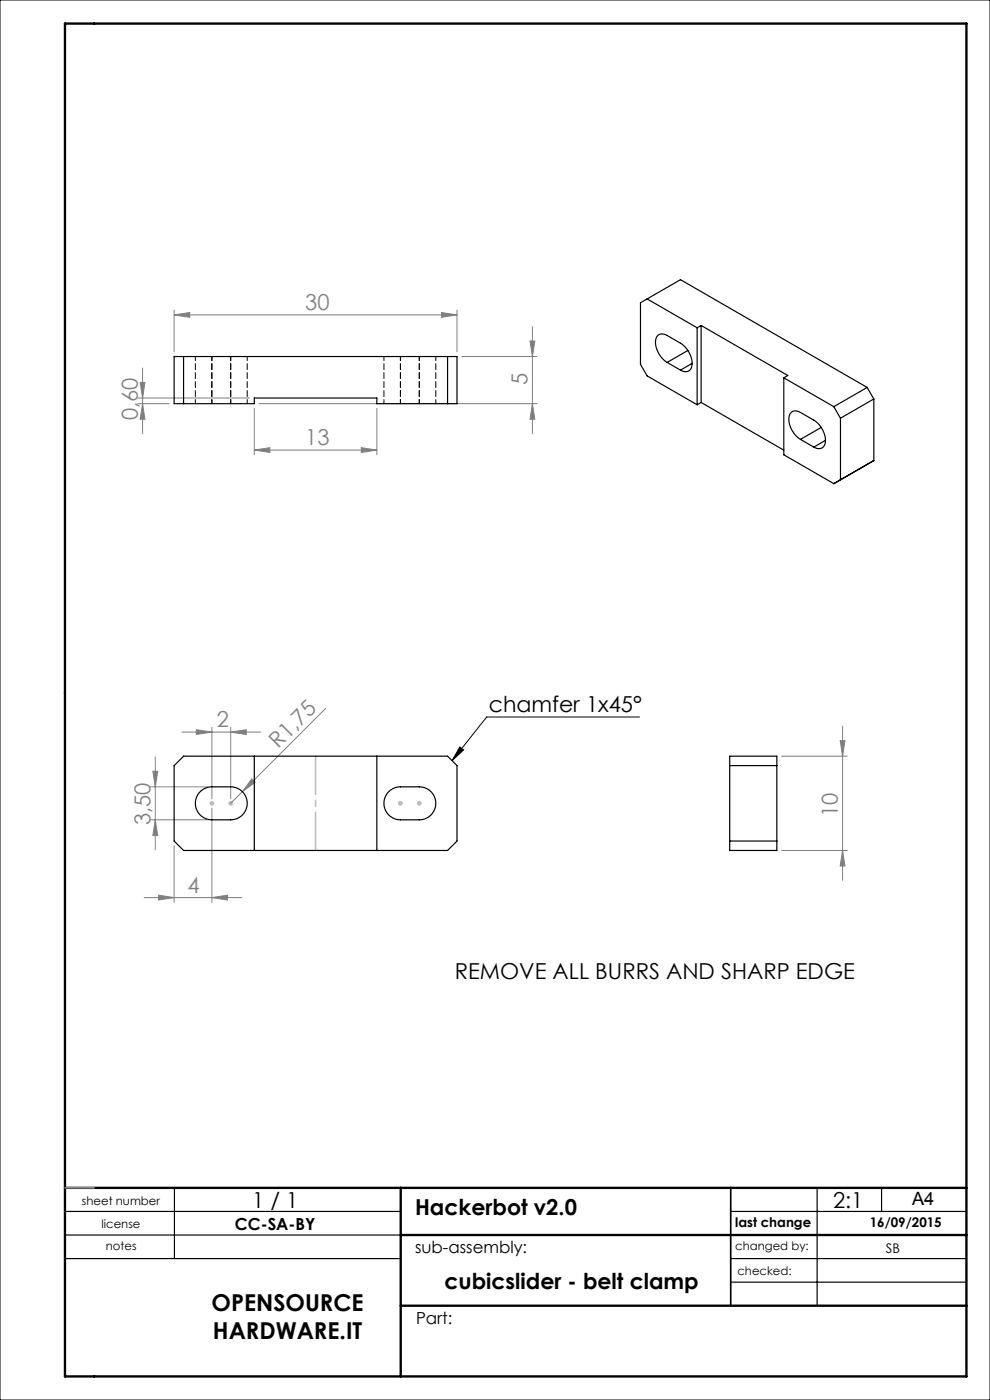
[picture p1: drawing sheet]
<svg xmlns="http://www.w3.org/2000/svg" width="210mm" height="297mm" viewBox="0 0 210 297" stroke-linecap="round" stroke-linejoin="round" font-family="sans-serif">
<path d="M0 0h210v297h-210zM97.5 158.5l.8 .6-2.4 2.3zM135.7 152.1h-32.5l-7.3 9.3" fill="none" stroke="#000" stroke-width=".21"/>
<g fill="none" stroke="#808080" stroke-width=".21">
<path d="M30.2 78.1v13.9M36.9 66.8l3.3-.5v1zM36.9 65.8v8.8M36.9 66.8h60M93.6 66.3l3.3 .5-3.3 .5zM96.9 65.8v8.8M97.9 75.6h16M112.4 72.3h1l-.5 3.3zM112.9 69.3v22.7M29.2 85.6h6.7M29.2 84.4h23.7M29.7 81.1h1l-.5 3.3z"/>
<path d="M30.2 85.6l.5 3.3h-1zM53.9 95.5l3.3-.5v1zM53.9 86.6v9.9M53.9 95.5h26M54.9 85.6h59M76.6 95l3.3 .5-3.3 .5zM79.9 86.6v9.9M112.9 85.6l.5 3.3h-1zM38.6 155.3h16.7M41.6 154.8l3.3 .5-3.3 .5zM44.9 154.3v15.1M48.9 155.3l3.3-.5v1z"/>
<path d="M48.9 154.3v15.1M69 150.3l-20.1 20.1M178.2 157.1h1l-.5 3.3zM178.7 154.1v32.7M31.9 166.9h12M31.9 173.9h12M32.4 163.6h1l-.5 3.3zM32.9 173.9l.5 3.3h-1zM32.9 160.6v19.7M36.9 179.4v12M44.9 171.4v20M53.4 165.3l.7 .7-2.7 1.9z"/>
<path d="M165.8 160.4h13.9M30.6 190.4h20.7M33.6 189.9l3.3 .5-3.3 .5zM44.9 190.4l3.3-.5v1zM165.8 180.4h13.9M178.7 180.4l.5 3.3h-1z"/>
</g>
<g fill="none" stroke="#c0c0c0" stroke-width=".35">
<path d="M44.4 170.4h1M44.6 170.1l.7 .7M44.9 169.9v1M45.3 170.1l-.7 .7M48.4 170.4h1M48.6 170.1l.7 .7M48.9 169.9v1M49.3 170.1l-.7 .7M84.4 170.4h1M84.6 170.1l.7 .7M84.9 169.9v1M85.3 170.1l-.7 .7"/>
<path d="M88.4 170.4h1M88.6 170.1l.7 .7M88.9 169.9v1M89.3 170.1l-.7 .7"/>
</g>
<path d="M13.8 5v142M13.8 257h71.2M20 252h65M37 252v15M155 257h50M173.3 252v25M187 252v5M13.8 267h71.2M13.8 262h71.2M155 272h50M155 267h50" fill="none" stroke="#000" stroke-width=".25"/>
<path d="M155 252v25" fill="none" stroke="#000" stroke-width=".35"/>
<path d="M13.8 5h191.2v287h-191.2zM13.8 252h191.2M85 252v40M85 277h120M85 262h120" fill="none" stroke="#000" stroke-width=".5"/>
<path d="M13.8 252h6.2" fill="none" stroke="#c0c0c0" stroke-width=".25"/>
<path d="M66.9 160.4v20" fill="none" stroke="#c0c0c0" stroke-width=".35" stroke-dasharray="15.2 1.3 1.3 1.3" stroke-dashoffset="7.1"/>
<path d="M97.5 158.5l.8 .6-2.4 2.3z" fill="#000"/>
<g fill="#808080">
<path d="M53.4 165.3l.7 .7-2.7 1.9z"/>
<path d="M44.9 190.4l3.3-.5v1zM33.6 189.9l3.3 .5-3.3 .5z"/>
<path d="M76.6 95l3.3 .5-3.3 .5zM53.9 95.5l3.3-.5v1z"/>
<path d="M41.6 154.8l3.3 .5-3.3 .5zM48.9 155.3l3.3-.5v1z"/>
<path d="M36.9 66.8l3.3-.5v1zM93.6 66.3l3.3 .5-3.3 .5z"/>
<path d="M32.4 163.6h1l-.5 3.3zM32.9 173.9l.5 3.3h-1zM112.4 72.3h1l-.5 3.3zM112.9 85.6l.5 3.3h-1zM29.7 81.1h1l-.5 3.3zM30.2 85.6l.5 3.3h-1zM178.2 157.1h1l-.5 3.3zM178.7 180.4l.5 3.3h-1z"/>
</g>
<g fill="none" stroke="#000" stroke-width=".25">
<path d="M36.9 75.6h60v10h-17v-1.2h-26v1.2h-17zM38.9 75.6v10M94.9 75.6v10M137.3 63.4l10.6 6.1M137.3 63.4l7-4.1 39.6 22.9M137.3 63.4l-1.4 .8v13.1l1.4 2.4 10.6 6.2M141.5 76.9a4.9 4.9 0 0 1-2.2-5.4 1.49 1.49 0 0 1 2.2-.3l2.8 1.6a4.9 4.9 0 0 1 2.3 5.4 1.49 1.49 0 0 1-2.3 .3M141.5 76.9l2.8 1.6M145.9 74.4l-4.4 2.5M146.8 77.1l-2.5 1.4M147.9 69.5v16.4M148.7 69l18.4 10.7-.8 .5"/>
<path d="M148.7 69l-.8 .5M148.7 69v16.4M148.7 85.4l17.6 10.1M148.7 85.4l-.8 .5M166.3 80.2v16.3l10.6 6.1M166.3 80.2l10.6 6.1M169.8 93.2a4.9 4.9 0 0 1-2.2-5.4 1.49 1.49 0 0 1 2.2-.3l2.8 1.6a4.9 4.9 0 0 1 2.3 5.4 1.49 1.49 0 0 1-2.3 .3M169.8 93.2l2.8 1.6M174.2 90.7l-4.4 2.5M175.1 93.4l-2.5 1.4M176.9 86.3l1.4 2.4M178.3 88.7v13.1l-1.4 .8"/>
<path d="M183.9 82.2l-7 4.1M183.9 82.2l1.5 2.4M185.4 97.7l-1.5 .8M185.4 84.6l-7.1 4.1M185.4 84.6v13.1M185.4 97.7l-8.5 4.9M36.9 162.4l2-2h56l2 2v16l-2 2h-56l-2-2zM42.5 167.9l.9-.6 1.1-.4h4.4a3.5 3.5 0 0 1 3.5 3.5 3.5 3.5 0 0 1-3.5 3.5h-4a3.5 3.5 0 0 1-3.2-2.1 3.5 3.5 0 0 1 .8-3.9zM53.9 160.4v20M79.9 160.4v20M82.5 167.9l.9-.6 1.1-.4h4.4a3.5 3.5 0 0 1 3.5 3.5 3.5 3.5 0 0 1-3.5 3.5h-4a3.5 3.5 0 0 1-3.2-2.1 3.5 3.5 0 0 1 .8-3.9zM154.8 160.4h10v20h-10z"/>
<path d="M154.8 162.4h10M154.8 178.4h10"/>
</g>
<path d="M41.4 75.6v10M44.9 75.6v10M48.9 75.6v10M81.4 75.6v10M84.9 75.6v10M88.9 75.6v10M52.4 85.6v-10M92.4 85.6v-10" fill="none" stroke="#000" stroke-width=".21" stroke-dasharray="1.3 .6" stroke-dashoffset=".4"/>
<g font-size="4.9">
<text x="44.9" y="278">OPENSOURCE</text>
<text x="45.2" y="284">HARDWARE.IT</text>
</g>
<g font-size="4.7" fill="#808080">
<text x="64.8" y="65.8">30</text>
<text x="111.9" y="81.6" transform="rotate(-90 111.9 81.6)">5</text>
<text x="29.2" y="89.1" transform="rotate(-90 29.2 89.1)">0,60</text>
<text x="64.8" y="94.5">13</text>
<text x="46" y="154.3">2</text>
<text x="59" y="158.9" transform="rotate(-45 59 158.9)">R1,75</text>
<text x="177.7" y="173.3" transform="rotate(-90 177.7 173.3)">10</text>
<text x="31.9" y="175.1" transform="rotate(-90 31.9 175.1)">3,50</text>
<text x="39.8" y="189.4">4</text>
</g>
<g font-size="4.7">
<text x="103.7" y="151">chamfer 1x45°</text>
<text x="96.5" y="207.8">REMOVE ALL BURRS AND SHARP EDGE</text>
<text x="53.5" y="256.2">1 / 1</text>
<text x="88" y="257.8">Hackerbot v2.0</text>
<text x="176.7" y="256.3">2:1</text>
<text x="94.3" y="273.4">cubicslider - belt clamp</text>
</g>
<text font-size="3.9" x="193.5" y="255.7">A4</text>
<g font-size="3.5">
<text x="49.8" y="261">CC-SA-BY</text>
<text x="88" y="265.8">sub-assembly:</text>
<text x="88.3" y="280.9">Part:</text>
</g>
<g font-size="2.8">
<text x="155.9" y="260.3">last change</text>
<text x="184.5" y="260.3">16/09/2015</text>
<text x="187.9" y="265.8">SB</text>
</g>
<g font-size="2.5">
<text x="17.4" y="255.5">sheet number</text>
<text x="21.5" y="260.5">license</text>
<text x="22.5" y="265.3">notes</text>
<text x="155.9" y="265.2">changed by:</text>
<text x="156.4" y="270.5">checked:</text>
</g>
</svg>
